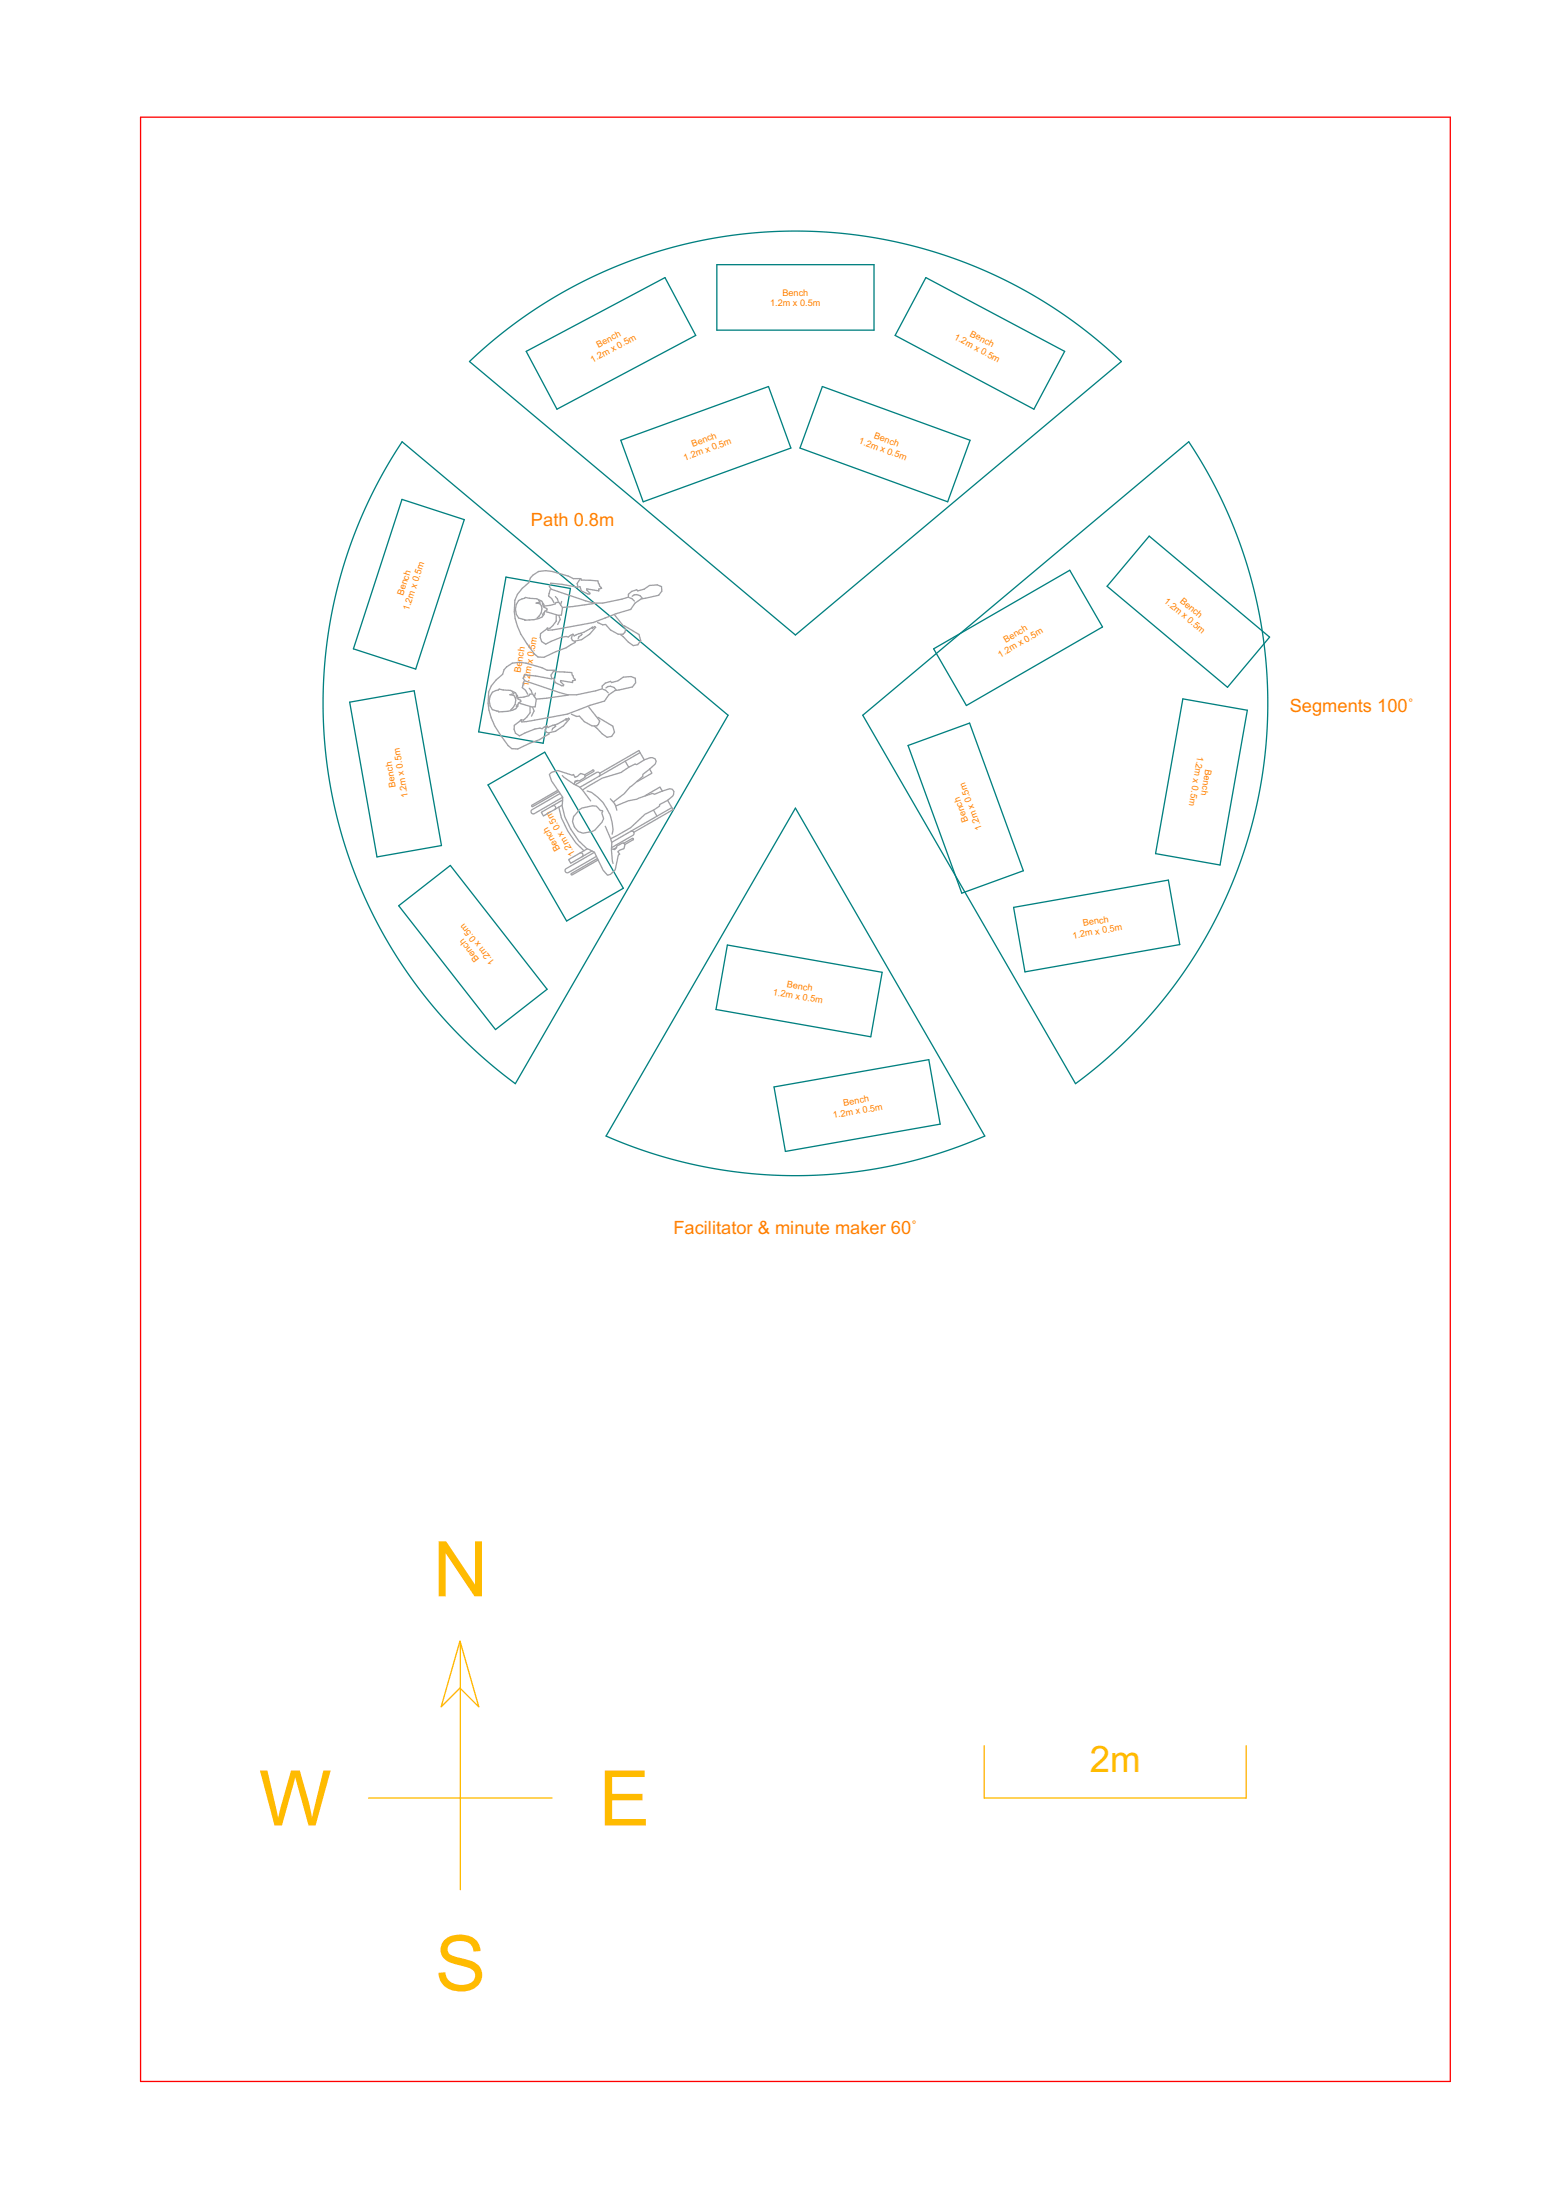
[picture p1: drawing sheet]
<svg xmlns="http://www.w3.org/2000/svg" width="297mm" height="420mm" viewBox="0 0 297 420" stroke-linecap="round" stroke-linejoin="round" font-family="sans-serif">
<path d="M87.8 313.4l3.6 12.6-3.6-3.6-3.6 3.6zM87.9 313.6v47.3M187.9 333.4v10h50v-10M70.4 343.4h35" fill="none" stroke="#fb0" stroke-width=".25"/>
<path d="M26.8 22.4h250.1v375.1h-250.1z" fill="none" stroke="#f00" stroke-width=".25"/>
<g fill="none" stroke="#008080" stroke-width=".25">
<path d="M136.8 50.5h30v12.6h-30zM176.7 53l26.5 14.1-5.8 11-26.5-14zM89.6 69l3.1-2.8 3.4-2.8 3.6-2.6 3.3-2.3 3.8-2.3 3.9-2.1 3.9-1.9 3.8-1.6 4.1-1.6 4.2-1.3 4.3-1.1 4-.9 4.3-.7 4.1-.5 4.4-.3 4.1-.1 4.1 .1 4.4 .3 4.4 .6 4 .6 4.3 1 4.3 1.1 3.9 1.3 4.1 1.5 4 1.7 4 2 3.6 1.9 3.7 2.3 3.7 2.5 3.3 2.5 3.1 2.6 3.3 2.9-62.3 52.3zM100.5 67.1l26.4-14.1 5.9 11.1-26.5 14zM157 73.8l28.2 10.3-4.3 11.7-28.2-10.2zM76.7 95.4l11.9 3.8-9.2 28.6-11.9-3.9zM76.8 84.4l62.2 52.2-40.6 70.4-3.3-2.6-3.4-2.9-3-2.8-3.1-3.1-2.7-3.1-2.7-3.4-2.6-3.6-2.4-3.7-2.2-3.8-1.9-3.6-1.8-3.7-1.7-4.1-1.4-4.1-1.3-4.3-1.1-4.2-.8-4.1-.6-4.3-.4-4.1-.3-4.4v-4.1l.2-4.4 .3-4.1 .6-4.3 .8-4.4 1-4.3 1.2-4.2 1.3-3.9 1.6-4.1 1.8-4 1.9-3.6 2.2-3.9zM118.5 84.1l28.2-10.3 4.3 11.8-28.2 10.2zM96.6 110.2l12.3 2.2-5.2 29.5-12.3-2.1zM219.4 102.4l23 19.3-8.1 9.6-23-19.3zM66.8 134.1l12.3-2.2 5.2 29.6-12.3 2.2zM164.7 136.6l62.2-52.2 2.3 3.5 2.1 3.9 1.9 3.6 1.8 4 1.6 4.1 1.3 3.9 1.2 4.2 1 4.3 .8 4.1 .6 4.3 .3 4.1 .2 4.4v4.4l-.3 4.4-.4 4.1-.7 4.3-.8 4.4-1 3.9-1.2 4-1.5 4.1-1.6 4.1-1.8 3.7-2 3.9-2.2 3.8-2.5 3.7-2.4 3.3-2.7 3.4-2.9 3.4-2.9 2.9-3.2 3-3.1 2.7-3.5 2.7z"/>
<path d="M178.2 123.9l26-15 6.3 10.8-26 15zM225.8 133.5l12.3 2.1-5.2 29.6-12.3-2.2zM93.2 149.9l10.8-6.2 15 25.9-10.8 6.3zM151.8 154.3l36.2 62.7-4.2 1.7-4.4 1.5-4.6 1.4-4.6 1-4.6 .9-4.7 .6-4.7 .3-4.4 .1-4.7-.1-4.7-.4-4.7-.6-4.3-.8-4.6-1.1-4.3-1.2-4.4-1.6-4.4-1.7zM173.3 142.4l11.8-4.3 10.3 28.2-11.8 4.3zM76.1 173l9.9-7.7 18.4 23.6-9.8 7.7zM193.5 173.3l29.5-5.2 2.2 12.3-29.5 5.2zM138.9 180.5l29.5 5.2-2.2 12.3-29.5-5.2zM147.8 207.6l29.5-5.2 2.2 12.3-29.6 5.2z"/>
</g>
<g fill="none" stroke="#a0a0a4" stroke-width=".25">
<path d="M99 114.7l1.3-.6 2.2 .3 .9 .4 .4 .6 .1 .6 .5 .2v.3l-.4 .3-.2 .6a3.1 3.1 0 0 1-2.8 1l-.8 .1v-.2l-1.2-.3a2.6 2.6 0 0 1 0-3.3zM101.7 109.9l1.1-.8a10.6 10.6 0 0 1 6.7 1.4h1.4l.1 .3 3.1 .1 .4 1 .3 .5-.5 .1v.3l-2.3-.3v.2l.6 .6v.1h-.4l-1.2-.6-.3-.8-.5 .1-2.9-.5-2.1-.2-.3 .6 .3 .5 8.2 2.7h1.7l4.9-1.2v-.5l.6-.5 .9-.4 .3 .2 1.2-.3 1-.7 1.5-.1 .8 .3v.9l-.6 .8-3.3 .7-1.2 .8-.8 1.2-2.8 .8-4.3 1.7-7.8 1.4-.9 .1-.1-.5-1.3 1.1-.1 .8 .3 .7 .8 .5 2.9-1.3 1-.1 .4 .1 .9-.6 .2 .3 .9-.4a5.7 5.7 0 0 0 2.6-1.2l-.1 .2 .5-.3 .2 .1-1.1 1.3-1.6 1.1-1.2 .2v.3l-1.8 1-1.9 .7-2.3 1.1h-1.1l-.7-.6-1.4-2a11.1 11.1 0 0 1-2.3-8.3l.5-1.1 .9-1.1 1.3-1.1 .2-.9zM102.8 114.5l.3 .5-.8 .2 .8 .1a1.86 1.86 0 0 1-.6 2.8M103.5 115.2l.2 .7M103.8 117l-.3 .5M104 115.7l1-.1 1-.2 .1-.3 .6-.1 .7 1.1-.2 1.4h-.6l-2.4-.7M105 112.6l-.3 1.2 .6 .5 .4 .8M106 113.9l.4 .5 .2 .5M106.2 117.5v1.1l-.7 .9-.6 .5h-.2M106.7 117.7l.2 .6-.4 1M107.2 114.9l-.2 .7M110.7 110.6l-.5 .8 .1 .5"/>
<path d="M113.5 115.2l-6 .8M117.4 117.5l2.1 2.7-.2 .6-.4 .3h-.9l-1.5-.8-.9-1h-.5l-1-.4M119.1 119.5l2.9 1.7 .3 1.1-.5 .8-.9 .2-.9-.7-1.6-1.4M120.1 114.2l.5 .1 .5 .5M120.7 113.9a1.27 1.27 0 0 1 2 .4M94 132.2l1.3-.6 2.2 .3 .9 .4 .4 .6 .1 .6 .5 .2v.3l-.4 .3-.2 .6a3.1 3.1 0 0 1-2.8 1l-.8 .1v-.1l-1.2-.4a2.6 2.6 0 0 1 0-3.3zM96.7 127.4l1.1-.7a10.6 10.6 0 0 1 6.7 1.3h1.4l.1 .3 3.1 .1 .4 1 .3 .5-.5 .1v.4l-2.3-.4v.2l.6 .6v.2h-.4l-1.2-.6-.3-.9-.5 .1-2.9-.5-2.1-.2-.3 .6 .3 .5 8.2 2.7h1.7l4.9-1.1v-.6l.6-.5 .9-.4 .3 .3 1.2-.4 1-.7 1.5-.1 .8 .3v.9l-.6 .8-3.3 .7-1.2 .8-.8 1.2-2.8 .8-4.3 1.7-7.8 1.4-.9 .1-.1-.5-1.3 1.1-.1 .8 .3 .7 .8 .5 2.9-1.3 1-.1 .4 .1 .9-.6 .2 .4 .9-.5a5.7 5.7 0 0 0 2.6-1.2l-.1 .2 .5-.3 .2 .1-1.1 1.3-1.6 1.1-1.2 .2v.3l-1.8 1-1.9 .7-2.3 1.1h-1.1l-.7-.6-1.4-2a11.1 11.1 0 0 1-2.3-8.3l.5-1.1 .9-1.1 1.3-1.1 .2-.9zM97.8 132l.3 .5-.8 .2 .8 .1a1.86 1.86 0 0 1-.6 2.8M98.5 132.7l.2 .7M98.8 134.5l-.3 .5M99 133.2l1-.1 1-.2 .1-.3 .6-.1 .7 1.1-.2 1.4h-.6l-2.4-.7M100 130.1l-.3 1.2 .6 .5 .4 .8"/>
<path d="M101 131.4l.4 .5 .2 .5M101.2 135v1.1l-.7 .9-.6 .5h-.2M101.7 135.2l.2 .6-.4 1M102.2 132.4l-.2 .7M104.2 138.9l-.1 .5 .2 .4 .4 .2M105.7 128.1l-.5 .8 .1 .5M105.9 138.5l.2 .2-.6 .4-.1 .4M108.5 132.7l-6 .8M109.2 121.4l-.1 .5 .2 .4 .4 .2M110.9 121l.2 .2-.6 .4-.1 .4M112.4 135l2.1 2.7-.2 .6-.4 .3h-.9l-1.5-.8-.9-1h-.5l-1-.4M114.1 137l2.9 1.7 .3 1.1-.5 .8-.9 .2-.9-.6-1.6-1.5"/>
<path d="M115.1 131.7l.5 .1 .5 .5M115.7 131.4a1.27 1.27 0 0 1 2 .4M105.5 153.9h.3l.2 .1 .1 .4-.2 .2M106.5 150.9l-4.9 2.9-.1 .2h.2l5-2.8M106.7 154.1l.5 2.1 1.2 2.5M106.9 151.5l-5.4 3.2-.1 .2 .1 .4 .2 .1h.3l5.4-3.1M107.3 148.1l2.1 1.6 1.2 .6 2.2 2.7M107.4 152.8l-4.1 2.3 .4 .7 3.6-2M108.4 158.7l1.6 2.3 1.5 1.5M109.6 149.8l.2-.6 .5-.1 .3 .1 1.1-.8-.1-.4-.8-.3-.5 .5-.5 .3-.3-.6-.3 .1-2.7-.8-1.2 .3-.4 .4 .4 1.2 2.1 3.2-.1 1.5a14.4 14.4 0 0 0 4.8 8.3l1.4 .7 1.6 3.4 .9 1 .6-.2 .8-.9 .6-2.8 .3-.2-.4-.5 .5-.3 .7-.2 .2-.8-.4-.3-1.1 .6-.1 .3-.4 .4-.6-.2M109.8 149.9l4.1-2.4h.3l.3 .1v.4l-.1 .2-3.7 2.2M110.3 149.1l-.6 .3"/>
<path d="M110.5 154.7a5.6 5.6 0 0 1 3.3-.7l.8 .8 .4 .1-.1 .4 .3 1.1a3.9 3.9 0 0 1-3.9 2.7 2.33 2.33 0 0 1-1.9-1.8 2.33 2.33 0 0 1 1-2.4zM111.2 150.9l3.8-2.3 3.6-1.1 1.5-1 1.2-.6 .2 .1 1.5-.9 1.1-.4h.4l.6 .2 .2 .5-.2 .5-2.4 2v.4l-2.5 2-1 1.3-2.1 1.6M111.6 148l1.6-.9h.2l-.1 .2-1.6 1M112.1 151.1l.8 .2a9.2 9.2 0 0 1 4.1 7.2l-.1 .8M115.5 157.8l1.3 3.2-.1 1.3 .3 2.6M116.5 152.6a3.4 3.4 0 0 1 1.3 2.1M117.5 153.9l2.4-1 1.6-.3 3.1-1.1 .3 .2 2.9-1.1 .5 .1 .4 .5-.1 .5-.2 .4-.9 .7-1.6 .9v.3l-1 .7-1.7 .8-2.8 2.6-3.8 2.1M119.4 145.4l.6 1.1M122.2 143.7l-7.9 4.6M123 145.1l-1-1.8-7.5 4.4M124 146.9l.5 .8-2.9 1.5M124.7 154.7l.7 1.2"/>
<path d="M126.4 151.1l-.4-.8-2.8 1.7M127.5 152.8l1 1.8-7.5 4.4M128.3 154.2l-7.9 4.6M110.7 162.9h.3l.2 .2 .1 .3-.2 .2M112.1 162.1l-3.6 2.1 .5 .7 4-2.4M113.5 162.8l-5.4 3.1-.2 .2v.3l.2 .3h.4l5.4-3.1M114.1 164l-5 2.8-.1 .2 .2 .1 5-2.9M116.8 160.9l3.6-2.1h.4l.2 .2v.3l-.1 .2-4.2 2.4M117.7 161.9l-.6 .3M119.1 161.1l1.6-1 .2 .1-.1 .2-1.5 .9"/>
</g>
<g font-size="14.7" fill="#fb0">
<text x="82.6" y="304.9">N</text>
<text x="49.4" y="348.6">W</text>
<text x="114.3" y="348.6">E</text>
<text x="83" y="380.2">S</text>
</g>
<text font-size="7" fill="#fb0" x="208.1" y="338.4">2m</text>
<g font-size="3.5" fill="#ff7f00">
<text x="101.4" y="100.6">Path 0.8m</text>
<text x="246.2" y="136.1">Segments 100˚</text>
<text x="128.5" y="235.6">Facilitator &amp; minute maker 60˚</text>
</g>
<g font-size="1.7" fill="#ff7f00">
<text x="147" y="58.4">1.2m x 0.5m</text>
<text x="149.4" y="56.4">Bench</text>
<text x="182" y="64.7" transform="rotate(28 182 64.7)">1.2m x 0.5m</text>
<text x="185" y="64.1" transform="rotate(28 185 64.1)">Bench</text>
<text x="113.1" y="69.3" transform="rotate(-28 113.1 69.3)">1.2m x 0.5m</text>
<text x="114.3" y="66.4" transform="rotate(-28 114.3 66.4)">Bench</text>
<text x="166.7" y="83.6" transform="rotate(20 166.7 83.6)">Bench</text>
<text x="130.7" y="88" transform="rotate(-20 130.7 88)">1.2m x 0.5m</text>
<text x="132.3" y="85.3" transform="rotate(-20 132.3 85.3)">Bench</text>
<text x="163.9" y="84.7" transform="rotate(20 163.9 84.7)">1.2m x 0.5m</text>
<text x="76.9" y="113.8" transform="rotate(-72 76.9 113.8)">Bench</text>
<text x="78.1" y="116.7" transform="rotate(-72 78.1 116.7)">1.2m x 0.5m</text>
<text x="222.1" y="114.9" transform="rotate(40 222.1 114.9)">1.2m x 0.5m</text>
<text x="225.2" y="115" transform="rotate(40 225.2 115)">Bench</text>
<text x="191" y="125.6" transform="rotate(-30 191 125.6)">1.2m x 0.5m</text>
<text x="192" y="122.8" transform="rotate(-30 192 122.8)">Bench</text>
<text x="99.4" y="128.5" transform="rotate(-80 99.4 128.5)">Bench</text>
<text x="100.9" y="131.1" transform="rotate(-80 100.9 131.1)">1.2m x 0.5m</text>
<text x="228.6" y="144.3" transform="rotate(100 228.6 144.3)">1.2m x 0.5m</text>
<text x="230.1" y="147" transform="rotate(100 230.1 147)">Bench</text>
<text x="75.6" y="150.3" transform="rotate(-100 75.6 150.3)">Bench</text>
<text x="77.9" y="152.3" transform="rotate(-100 77.9 152.3)">1.2m x 0.5m</text>
<text x="184.9" y="156.8" transform="rotate(-110 184.9 156.8)">Bench</text>
<text x="187.5" y="158.3" transform="rotate(-110 187.5 158.3)">1.2m x 0.5m</text>
<text x="107" y="162.1" transform="rotate(-120 107 162.1)">Bench</text>
<text x="109.9" y="163.2" transform="rotate(-120 109.9 163.2)">1.2m x 0.5m</text>
<text x="204.9" y="179.3" transform="rotate(-10 204.9 179.3)">1.2m x 0.5m</text>
<text x="206.8" y="176.9" transform="rotate(-10 206.8 176.9)">Bench</text>
<text x="91.5" y="183.1" transform="rotate(-128 91.5 183.1)">Bench</text>
<text x="94.5" y="183.8" transform="rotate(-128 94.5 183.8)">1.2m x 0.5m</text>
<text x="147.5" y="190" transform="rotate(10 147.5 190)">1.2m x 0.5m</text>
<text x="150.2" y="188.5" transform="rotate(10 150.2 188.5)">Bench</text>
<text x="159.1" y="213.6" transform="rotate(-10 159.1 213.6)">1.2m x 0.5m</text>
<text x="161.1" y="211.2" transform="rotate(-10 161.1 211.2)">Bench</text>
</g>
</svg>
